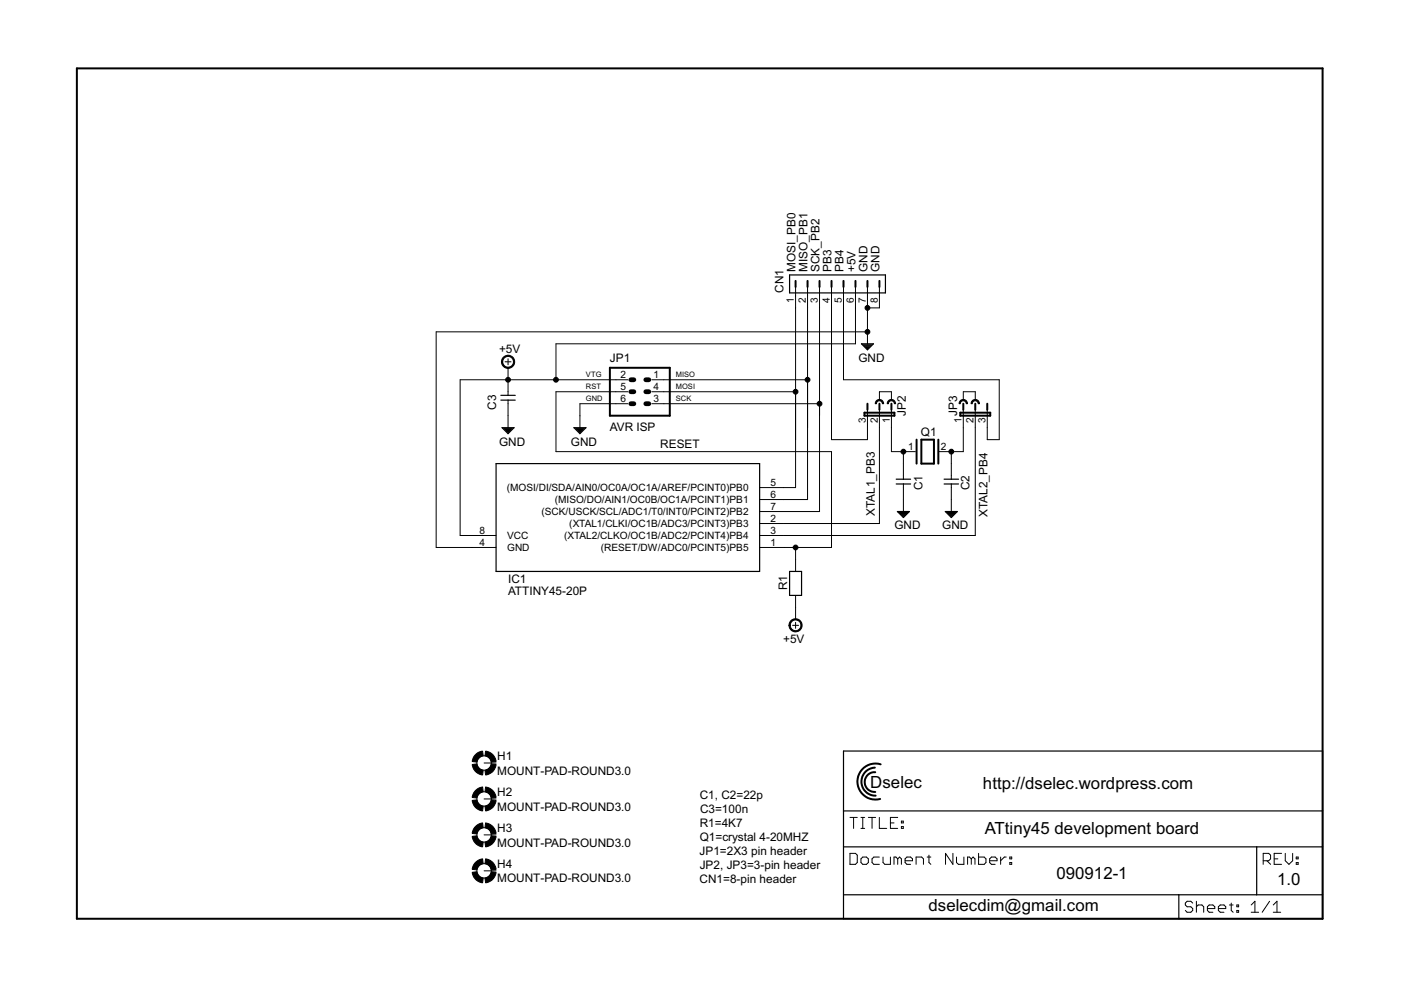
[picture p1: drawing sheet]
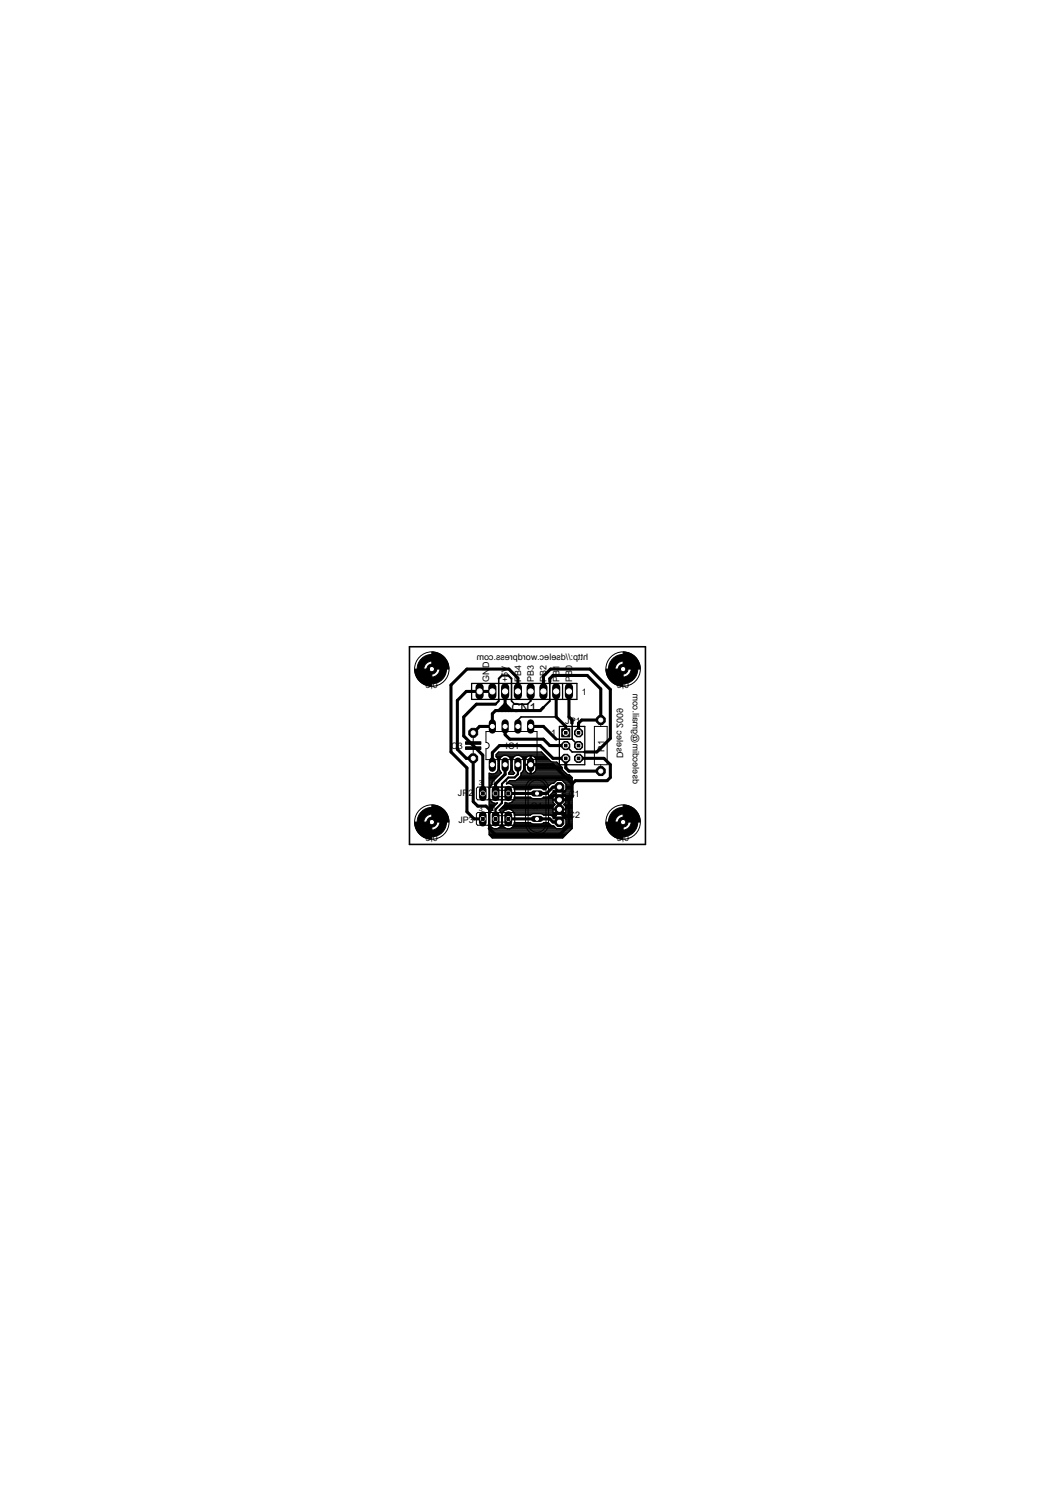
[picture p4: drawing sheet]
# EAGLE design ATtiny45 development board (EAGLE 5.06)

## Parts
C1  CAPNP-2,5  [C-2,5]
C2  CAPNP-2,5  [C-2,5]
C3  CAPNP-5  [C-5]
CN1  HDR-1X8-SIP-100  [SIP-100-8V]
H1  MOUNT-PAD-ROUND3.0  [3,0-PAD]
H2  MOUNT-PAD-ROUND3.0  [3,0-PAD]
H3  MOUNT-PAD-ROUND3.0  [3,0-PAD]
H4  MOUNT-PAD-ROUND3.0  [3,0-PAD]
IC1  ATTINY45-20P  [DIL08]
J1  JUMPER  [JUMP]
J2  JUMPER  [JUMP]
JP1  AVR-ISP-6  [AVR-ISP-6]
JP2  JP2E  [JP2]
JP3  JP2E  [JP2]
Q1  XTAL/S  [QS]
R1  RESEU-10  [R-10]

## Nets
+5V: C3.2 CN1.6 IC1.8(VCC) JP1.2 R1.1
GND: C1.1 C2.1 C3.1 CN1.7 CN1.8 IC1.4(GND) JP1.6
MISO_PB1: CN1.2 IC1.6((MISO/DO/AIN1/OC0B/OC1A/PCINT1)PB1) JP1.1
MOSI_PB0: CN1.1 IC1.5((MOSI/DI/SDA/AIN0/OC0A/OC1A/AREF/PCINT0)PB0) JP1.4
N$1: C1.2 JP2.1 Q1.1
N$2: C2.2 JP3.1 Q1.2
PB3: CN1.4 JP2.3
PB4: CN1.5 JP3.3
RESET: IC1.1((RESET/DW/ADC0/PCINT5)PB5) JP1.5 R1.2
SCK_PB2: CN1.3 IC1.7((SCK/USCK/SCL/ADC1/T0/INT0/PCINT2)PB2) JP1.3
XTAL1_PB3: IC1.2((XTAL1/CLKI/OC1B/ADC3/PCINT3)PB3) JP2.2
XTAL2_PB4: IC1.3((XTAL2/CLKO/OC1B/ADC2/PCINT4)PB4) JP3.2
Unconnected: H1.B3,0(MOUNT) H2.B3,0(MOUNT) H3.B3,0(MOUNT) H4.B3,0(MOUNT)

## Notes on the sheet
- C1, C2=22p
- C3=100n
- R1=4K7
- ATtiny45 development board
- Q1=crystal 4-20MHZ
- JP1=2X3 pin header
- JP2, JP3=3-pin header
- 090912-1
- CN1=8-pin header | 1.0
